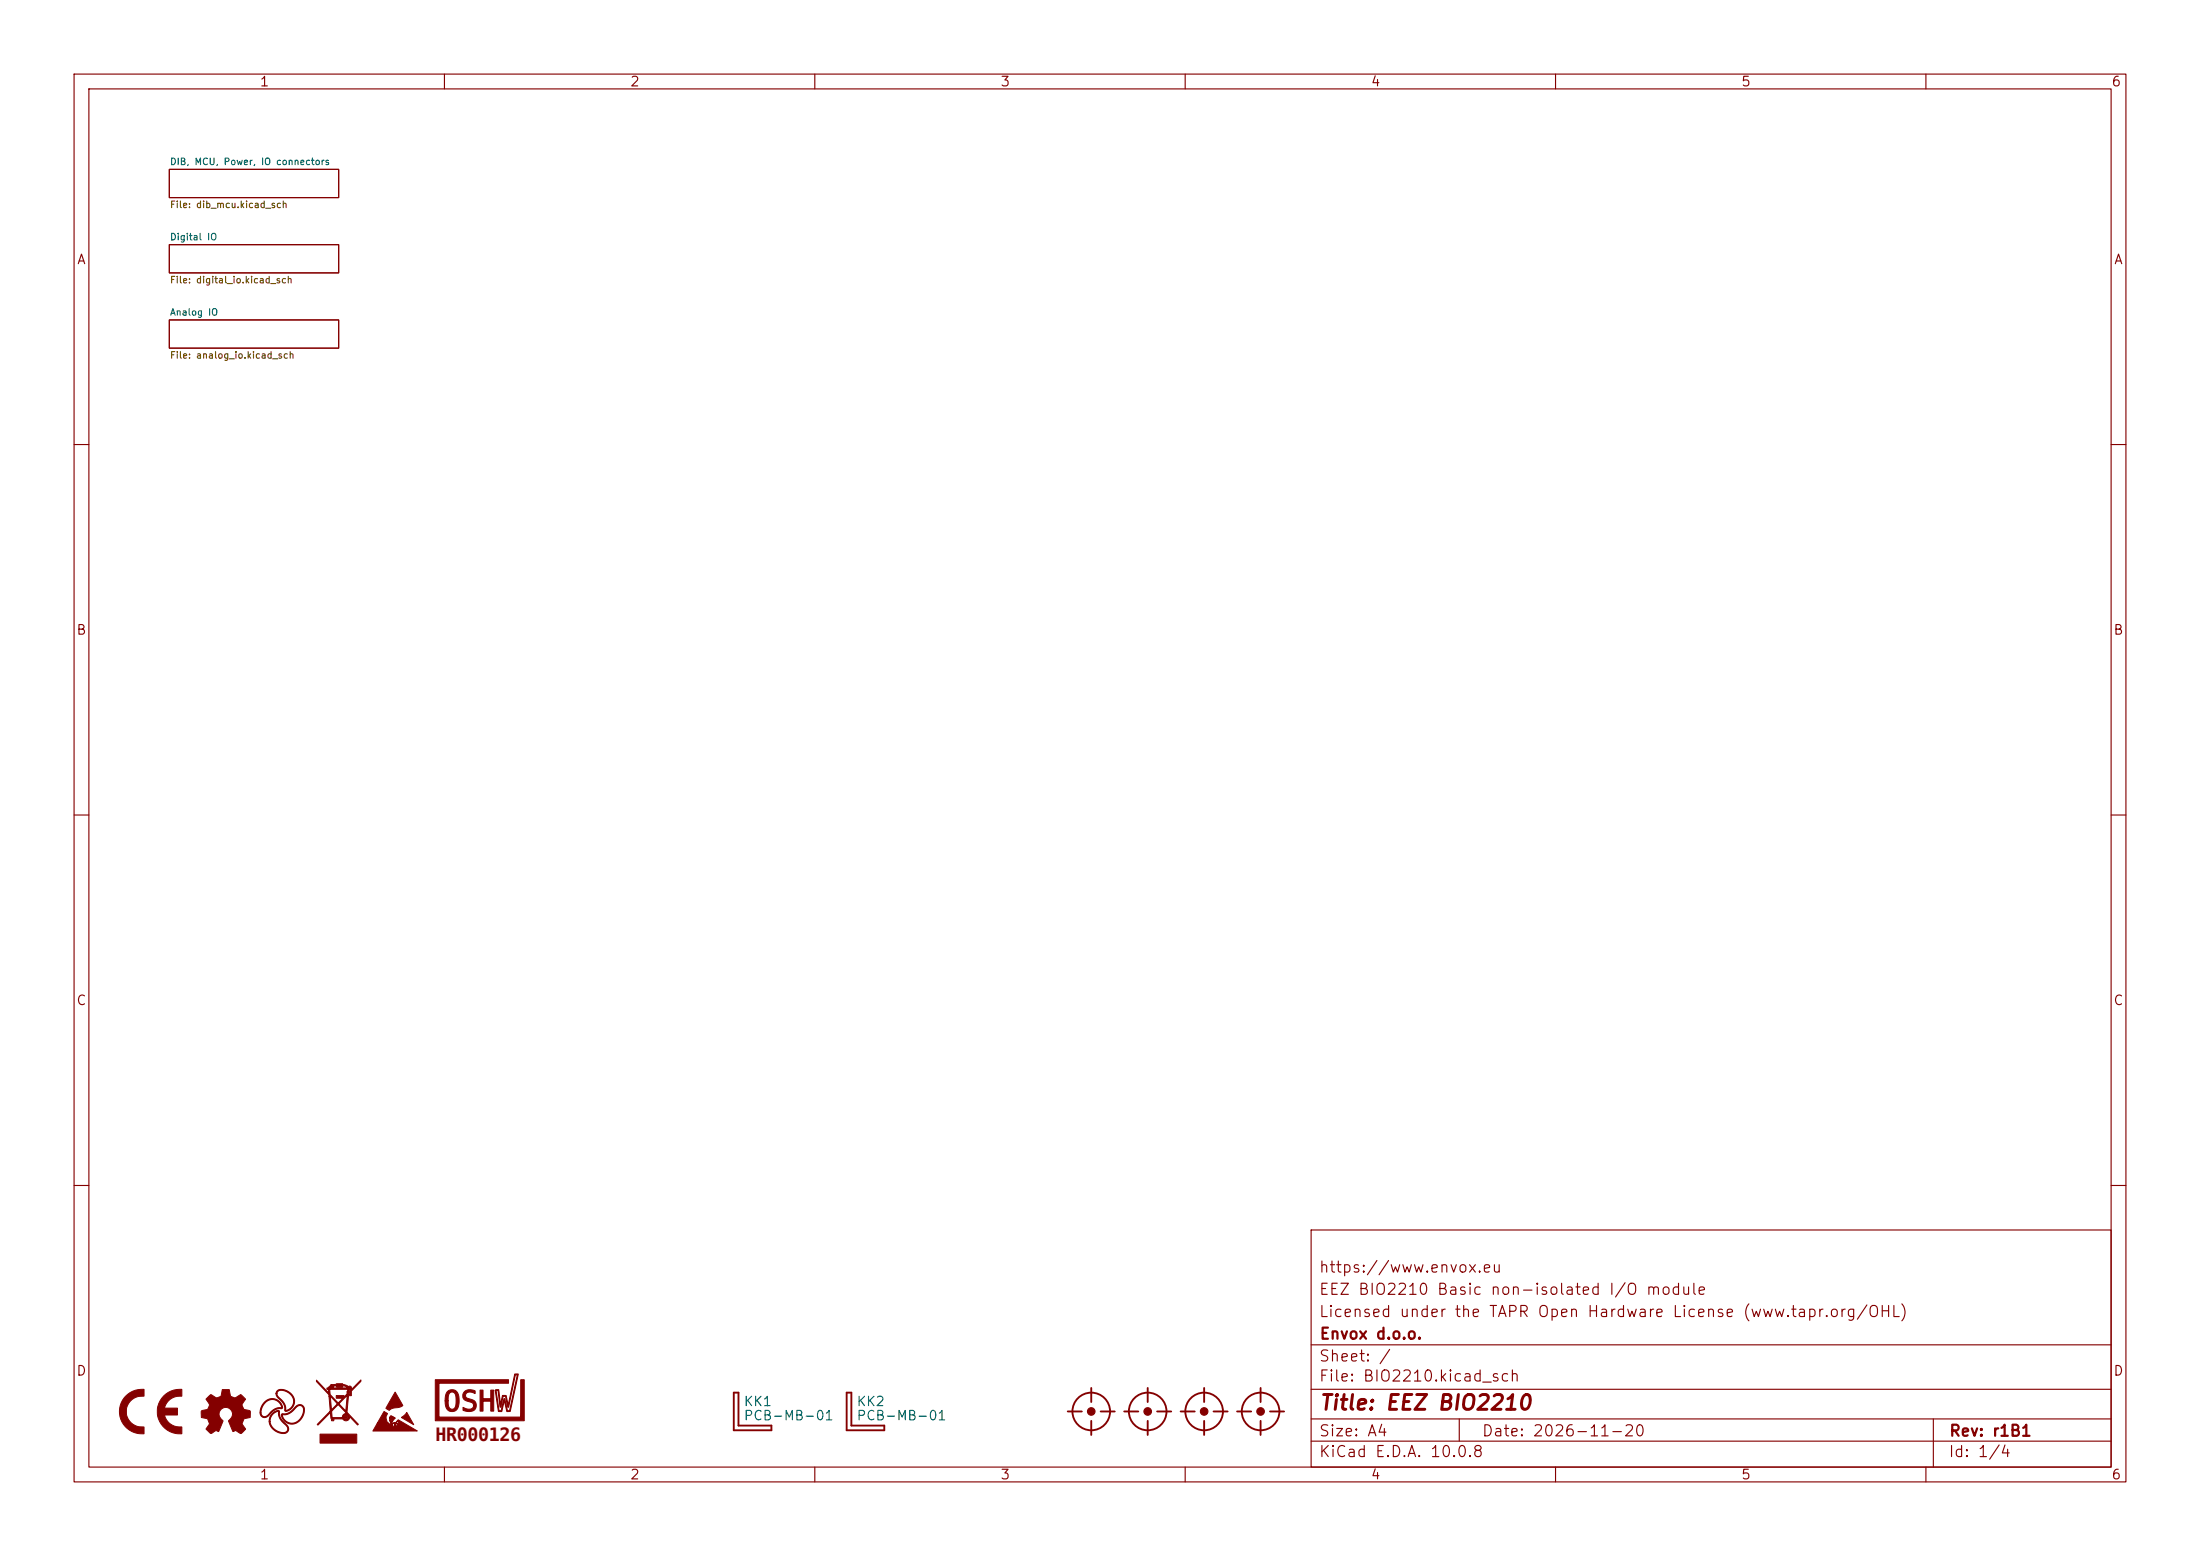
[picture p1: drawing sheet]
<svg xmlns="http://www.w3.org/2000/svg" width="297mm" height="210mm" viewBox="0 0 297 210" stroke-linecap="round" stroke-linejoin="round" font-family="sans-serif">
<g fill="none" stroke="#840000" stroke-width=".15">
<path d="M10 10h277v190h-277zM12 12h273v186h-273zM60 10v2M110 10v2M160 10v2M210 10v2M260 10v2M22.9 33h22.8v3.8h-22.8zM22.9 22.9h22.8v3.8h-22.8zM22.9 43.2h22.8v3.8h-22.8zM10 60h2M285 60h2"/>
<path d="M10 110h2M285 110h2M10 160h2M177 166h108v32h-108zM285 160h2M60 198v2M110 198v2M160 198v2M177 194.5h108M177 191.5h108M177 187.5h108M177 181.5h108"/>
<path d="M197 191.5v3M210 198v2M260 198v2M261 191.5v6.5"/>
</g>
<g fill="#840000" stroke="#840000" stroke-width=".14">
<path d="M28.1 188.5a.39 .39 0 0 1 .3-.3 .39 .39 0 0 1 .4 .2 .65 .65 0 0 0 1.1-.1l.1-.8h.9l.1 .5a.65 .65 0 0 0 .4 .6 .65 .65 0 0 0 .7-.2 .38 .38 0 0 1 .4-.2 .38 .38 0 0 1 .3 .3l.4 .3-.4 .6a.64 .64 0 0 0 0 .7 .64 .64 0 0 0 .7 .2l.3 .2v.8l-.6 .1a.45 .45 0 0 0-.4 .5l-.1 .3 .5 .7-.3 .3a.41 .41 0 0 1-.3 .3 .41 .41 0 0 1-.4-.2l-.4-.2-.4 .1-.6-1.4a.94 .94 0 0 0 .4-1.5 .94 .94 0 0 0-1.5 .1 .99 .99 0 0 0 .4 1.4l-.6 1.4-.4-.1-.6 .4-.7-.6 .5-.7-.1-.3a.54 .54 0 0 0-.7-.5l-.3-.1v-.8l.1-.1 .3-.1a.64 .64 0 0 0 .6-.4 .64 .64 0 0 0-.2-.7l-.2-.4z"/>
<path d="M35.8 189.2a1.35 1.35 0 0 1 1.4-.4 1.35 1.35 0 0 1 .9 1.3 2.08 2.08 0 0 0-1.9 1 .63 .63 0 0 1-.7 .2 .63 .63 0 0 1-.4-.6h.1a.57 .57 0 0 0 .6 .5 .57 .57 0 0 0 .5-.4 2.05 2.05 0 0 1 1.7-.9 1.34 1.34 0 0 0-1.2-1 1.34 1.34 0 0 0-1.4 .9l-.2 .9h-.1a2.04 2.04 0 0 1 .7-1.5z"/>
<path d="M36.8 190.7l.4-.2a.32 .32 0 0 1 .3-.2 .32 .32 0 0 1 .2 .2 2.23 2.23 0 0 0 1.1 1.9 .68 .68 0 0 1 0 .9 .68 .68 0 0 1-.8 .2 1.91 1.91 0 0 1-1.7-1.6h.2a1.71 1.71 0 0 0 2.2 1.3 .72 .72 0 0 0-.4-1.1 1.89 1.89 0 0 1-.7-1.6h-.1a1.37 1.37 0 0 0-1 1.4h-.2a1.45 1.45 0 0 1 .5-1.2z"/>
<path d="M37.4 187.7a1.62 1.62 0 0 1 2.3 1.7 1.13 1.13 0 0 1-1.2 1 1.87 1.87 0 0 0-1-1.8l-.2-.5h.1l.1 .3a2.3 2.3 0 0 1 1.1 1.9 1.26 1.26 0 0 0 1-1.2 1.26 1.26 0 0 0-.9-1.3 .9 .9 0 0 0-1.3 .2v.1h-.1z"/>
<path d="M38 190.9l.1-.1a2.02 2.02 0 0 0 1.9-1 .68 .68 0 0 1 .8-.1 .68 .68 0 0 1 .3 .8 1.68 1.68 0 0 1-2.3 1.6l-.6-.6-.2-.5h.1a1.37 1.37 0 0 0 1.3 1.1 1.37 1.37 0 0 0 1.4-1 .92 .92 0 0 0-.2-1.4h-.3l-.2 .2a2.02 2.02 0 0 1-1.9 1l-.2 .1z"/>
<path d="M16.9 188.5a3.1 3.1 0 0 1 2.5-1v.9a2.1 2.1 0 0 0-2.3 2.1 2.1 2.1 0 0 0 2.3 2.1v.9a3 3 0 0 1-3-1.6 3 3 0 0 1 .5-3.4z"/>
<path d="M22.1 188.4a3.1 3.1 0 0 1 2.4-.9v.9a2.12 2.12 0 0 0-2.3 1.6h1.8v1h-1.8a2.12 2.12 0 0 0 2.3 1.6v.9a3 3 0 0 1-3-1.7 3 3 0 0 1 .6-3.4z"/>
<path d="M42.7 186.3l1.7 1.7-.1-.5h.2l.1 .7 1.1 1.2 .6-.7h-.9v-.3h1l.1 .1a.64 .64 0 0 1 .8-.3v-.3l-.2 .3h-.3l.2-.7h-2.9v-.2h2.8l-.2-.2-.4-.1v.2h-.9v-.2l-.4 .1v.2h-.3v-.1l-.4 .1 .3-.3h1.5v-.1l-1.5 .1 .1-.1 .7-.1h.9l.8 .3a.24 .24 0 0 1 .3 .2 .24 .24 0 0 1-.3 .3v.2h.1l1.5-1.6v.2l-1.3 1.4v.6h-.4l-.1 1.7a.7 .7 0 0 0 .3 .9l1.2 1.2-.1 .1-1.1-1.1a.53 .53 0 0 1-.4 .5 .53 .53 0 0 1-.6-.2h-1.1v.3h-.4l-.1-1.1-1.7 1.6h-.1l1.8-1.8h.2v.8h1.7v.1a.25 .25 0 0 0 .4 .1 .25 .25 0 0 0-.1-.5 .25 .25 0 0 0-.3 .3h-.3v-.2l.2-.2 .2-.1 .1-.2-1-1-.9 .9h-.2l-.2-2.1h.2l.1 1.9 .8-.8h.3l.9 .9 .2-2-1.1 1.1h-.3l-.9-1-.2-.1v-.2l-1.7-1.7z"/>
<path d="M43.2 193.6h5v1.2h-5z"/>
<path d="M53.3 187.9l1.1 1.8-.5 .2-1 .2-.3 .3-.5-.3z"/>
<path d="M51.8 190.5l.5 .3v.1a.87 .87 0 0 0-.1 .9l.1 .2 .2 .2 .1 .3 .4-.1 .1 .1 .2-.2a.18 .18 0 0 0 .2 .2 .18 .18 0 0 0 .1-.2 .18 .18 0 0 0-.2-.2l-.1 .2a.15 .15 0 0 0-.1-.2 .15 .15 0 0 0-.2 .1v.2h-.3l-.1-.8a.35 .35 0 0 1 .2-.5l-.1 .2v.2a.23 .23 0 0 0-.1 .3 .23 .23 0 0 0 .3 .1l-.1-.4v-.3l.1-.1a.37 .37 0 0 0 .1 .6v-.5l.1 .3v-.2l.3 .1-.4 .4-.1 .5 .3-.3h.3a.14 .14 0 0 0 .2 .2 .15 .15 0 0 0 0-.3 .14 .14 0 0 0-.2 .1h-.1l.4-.4 2.5 1.5h-6l.6-1h1.4l.2 .4v-.3l-.1-.1h-1.5z"/>
<path d="M54.2 191.3l.7-.7 1 1.7z"/>
<path d="M60.4 187.8a.95 .95 0 0 1 1.1-.1 .95 .95 0 0 1 .5 1 1.79 1.79 0 0 1-.6 1.7l-.5 .1a.94 .94 0 0 1-.8-1v-.4h.4v.4a.53 .53 0 0 0 .5 .7 .53 .53 0 0 0 .5-.6l.1-.4a1.4 1.4 0 0 0-.4-1.3 .64 .64 0 0 0-.7 .8v.4h-.4l.1-.8z"/>
<path d="M62.8 187.8a1.12 1.12 0 0 1 1.3 0v.3l-.1-.1a.71 .71 0 0 0-1.2 .3 .72 .72 0 0 0 .8 .6 .86 .86 0 0 1 .7 1.1 .86 .86 0 0 1-1.2 .5l-.6-.2v-.4a1.03 1.03 0 0 0 1.4 .1 .53 .53 0 0 0-.1-.6 .53 .53 0 0 0-.5-.2 .8 .8 0 0 1-.8-.5 .8 .8 0 0 1 .3-.9z"/>
<path d="M64.8 187.6h.4v1.2h1.1v-1.2h.4v2.9h-.4v-1.4h-1.1v1.4h-.4z"/>
<path d="M66.9 187.6h.4l.3 1.9 .2-1.2h.5v.1l.3 1.2 .9-4.2 .5 .1-1.1 5h-.5l-.3-1.4-.4 1.4h-.2a.22 .22 0 0 1-.2 0 .22 .22 0 0 1-.1-.3l-.3-2.5h.1l.3 2.5a.19 .19 0 0 0 .2 .2 .19 .19 0 0 0 .2-.3l.4-1.3 .3 1.2a.29 .29 0 0 0 .1 .3 .29 .29 0 0 0 .3 .1l1-4.8a.3 .3 0 0 0-.3 .4l-.8 3.9h-.2l-.3-1.4h-.3l-.2 1a.35 .35 0 0 1-.2 .4l-.3-2.2z"/>
<path d="M58.8 186.2h9.9v.5h-9.4v4.6h11v-5.1h.5v5.6h-12z"/>
<circle cx="46.7" cy="191.3" r=".17"/>
</g>
<g fill="none" stroke="#840000" stroke-width=".25">
<path d="M99.1 188h.6v4.4h4.4v.6h-5zM114.3 188h.6v4.4h4.5v.6h-5.1zM144.1 190.5h1.9M147.3 187.3v1.9M147.3 191.8v1.9M148.6 190.5h1.9M151.8 190.5h1.9M154.9 187.3v1.9M154.9 191.8v1.9M156.2 190.5h1.9M159.4 190.5h1.9M162.6 187.3v1.9"/>
<path d="M162.6 191.8v1.9M163.8 190.5h1.9M167 190.5h1.9M170.2 187.3v1.9M170.2 191.8v1.9M171.4 190.5h2"/>
<circle cx="147.3" cy="190.5" r="2.54"/>
<circle cx="154.9" cy="190.5" r="2.54"/>
<circle cx="162.6" cy="190.5" r="2.54"/>
<circle cx="170.2" cy="190.5" r="2.54"/>
</g>
<g fill="#840000" stroke="#840000" stroke-width=".15">
<circle cx="162.6" cy="190.5" r=".51"/>
<circle cx="154.9" cy="190.5" r=".51"/>
<circle cx="147.3" cy="190.5" r=".51"/>
<circle cx="170.2" cy="190.5" r=".51"/>
</g>
<text font-size="2.5" fill="#840000" x="58.8" y="194.5">HR000126</text>
<text font-size="2" fill="#840000" x="178" y="190.8">Title: EEZ BIO2210</text>
<g font-size="1.5" fill="#840000">
<text x="178" y="172.1">https://www.envox.eu</text>
<text x="178" y="178.1">Licensed under the TAPR Open Hardware License (www.tapr.org/OHL)</text>
<text x="178" y="175.1">EEZ BIO2210 Basic non-isolated I/O module</text>
<text x="178" y="184.1">Sheet: /</text>
<text x="178" y="181.1">Envox d.o.o.</text>
<text x="178" y="186.8">File: BIO2210.kicad_sch</text>
<text x="178" y="197">KiCad E.D.A. 10.0.8</text>
<text x="178" y="194.2">Size: A4</text>
<text x="200" y="194.2">Date: 2026-11-20</text>
<text x="263" y="197">Id: 1/4</text>
<text x="263" y="194.2">Rev: r1B1</text>
</g>
<g font-size="1.3" fill="#840000">
<text x="35" y="12">1</text>
<text x="85" y="12">2</text>
<text x="135" y="12">3</text>
<text x="185" y="12">4</text>
<text x="235" y="12">5</text>
<text x="285" y="12">6</text>
<text x="10.3" y="36">A</text>
<text x="285.3" y="36">A</text>
<text x="10.2" y="86">B</text>
<text x="285.2" y="86">B</text>
<text x="10.2" y="136">C</text>
<text x="285.2" y="136">C</text>
<text x="10.2" y="186">D</text>
<text x="285.2" y="186">D</text>
<text x="35" y="200">1</text>
<text x="85" y="200">2</text>
<text x="135" y="200">3</text>
<text x="185" y="200">4</text>
<text x="235" y="200">5</text>
<text x="285" y="200">6</text>
</g>
<g font-size="1.3" fill="#006464">
<text x="100.3" y="190.1">KK1</text>
<text x="115.6" y="190.1">KK2</text>
<text x="100.3" y="192">PCB-MB-01</text>
<text x="115.6" y="192">PCB-MB-01</text>
</g>
<g font-size=".9" fill="#006464">
<text x="22.9" y="22.5">DIB, MCU, Power, IO connectors</text>
<text x="22.9" y="32.7">Digital IO</text>
<text x="22.9" y="42.8">Analog IO</text>
</g>
<g font-size=".9" fill="#725600">
<text x="22.9" y="28.3">File: dib_mcu.kicad_sch</text>
<text x="22.9" y="38.5">File: digital_io.kicad_sch</text>
<text x="22.9" y="48.6">File: analog_io.kicad_sch</text>
</g>
</svg>
